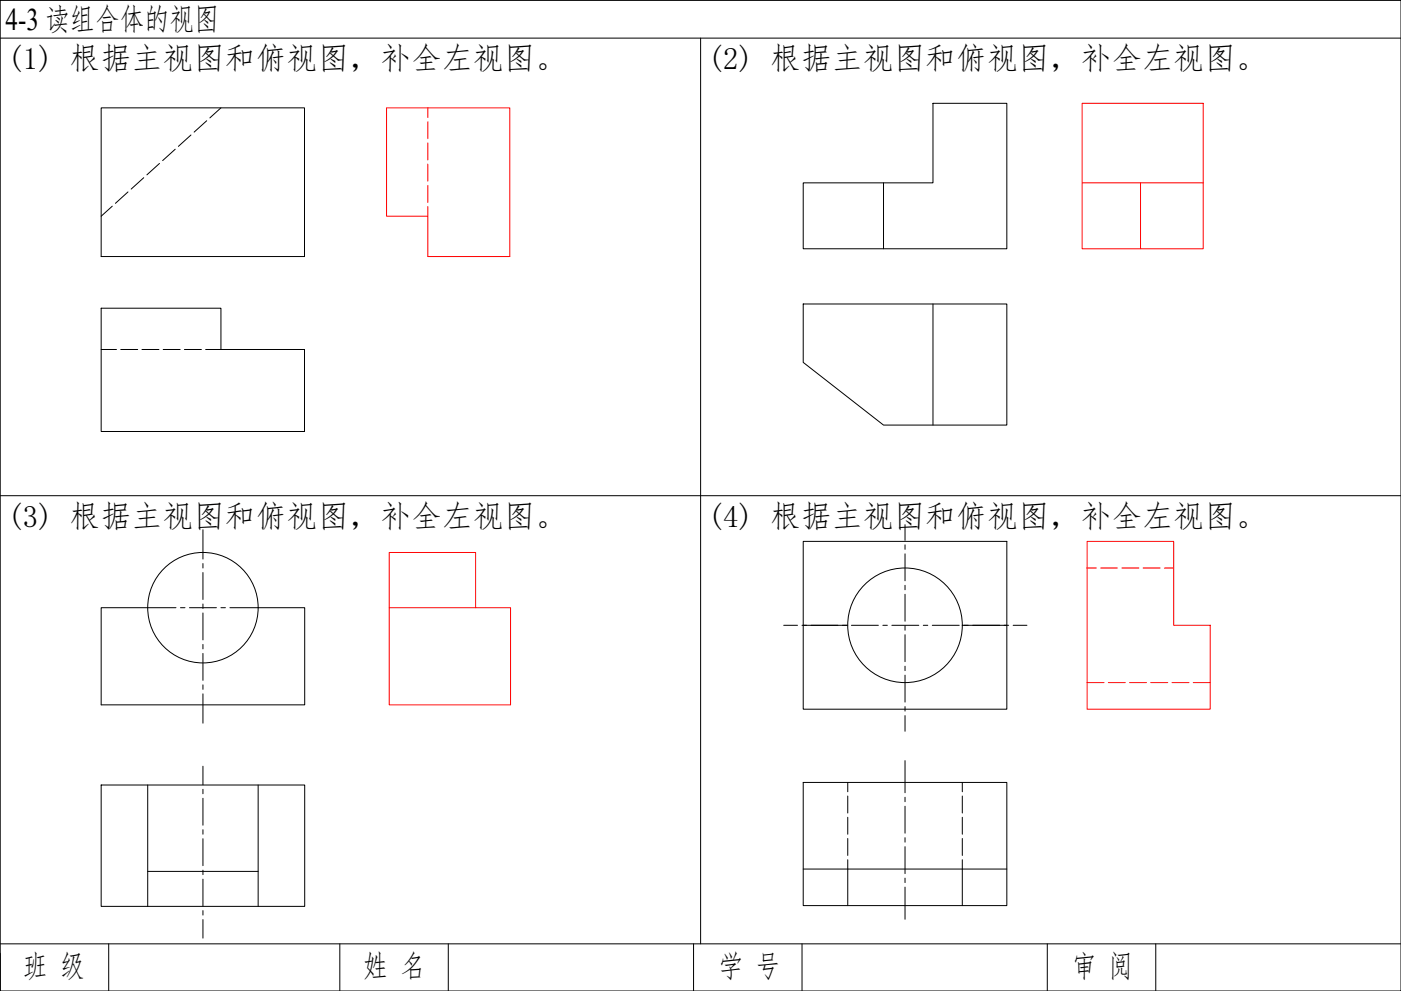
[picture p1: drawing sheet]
<svg xmlns="http://www.w3.org/2000/svg" width="594mm" height="420mm" viewBox="0 0 594 420" stroke-linecap="round" stroke-linejoin="round" font-family="sans-serif">
<!-- layer: 0 -->
<g fill="none" stroke="#000" stroke-width=".42">
<path d="M.1 .2h594v420h-594zM.1 16.2h594M297.1 16.2v384M.1 210.2h594M.1 404.2v16M.1 400.2h594M46.1 400.2v20M144.1 400.2v20M190.1 400.2v20M294.1 400.2v20M340.1 400.2v20M444.1 400.2v20"/>
<path d="M490.1 400.2v20"/>
</g>
<g fill="none" stroke="#000" stroke-width=".42">
<path d="M42.9 45.7h86.2v63.1h-86.2zM340.6 77.5h55v-33.7h31.3v61.7h-86.3zM374.6 77.5v28M42.9 130.7h50.8v17.5h35.4v34.7h-86.2zM340.6 128.9h86.3v51.3h-52.3l-34-26.6zM395.6 128.9v51.3M340.6 229.5h86.3v71.2h-86.3zM62.6 257.7h-19.7v41.1h86.3v-41.1h-19.7M340.6 265.1h18.9M408.1 265.1h18.8M42.9 332.8h86.3v51.5h-86.3zM62.6 332.8v51.5"/>
<path d="M109.5 332.8v51.5M340.6 331.7h86.3v52.3h-86.3zM62.6 369.5h46.9M340.6 368.5h86.3M359.5 368.5v15.5M408.1 368.5v15.5"/>
<circle cx="86" cy="257.6" r="23.4"/>
<circle cx="383.8" cy="265.1" r="24.3"/>
</g>
<g fill="none" stroke="#000" stroke-width=".42">
<path d="M81 57.2l-5.4 4.9M87.7 51.2l-5.4 4.8M93.7 45.7l-4.7 4.3M61 75.3l-5.4 4.9M67.6 69.3l-5.3 4.8M74.3 63.3l-5.3 4.8M47.6 87.4l-4.7 4.3M54.3 81.4l-5.4 4.8M42.9 148.2h6.5M51.2 148.2h7.2M60.2 148.2h7.2M69.2 148.2h7.2"/>
<path d="M78.2 148.2h7.2M87.2 148.2h6.5M359.5 331.7v4M359.5 337.5v7.2M408.1 331.7v4M408.1 337.5v7.2M359.5 346.5v7.2M359.5 355.5v7.2M408.1 346.5v7.2M408.1 355.5v7.2M359.5 364.5v4M408.1 364.5v4"/>
</g>
<g fill="none" stroke="#000" stroke-width=".42">
<path d="M86.1 224.6v12.4M86.1 238.9v1.9M383.8 222.5v6.6M383.8 231v1.9M383.8 234.8v11.4M62.6 257.7h12M76.5 257.7h1.9M80.3 257.7h11.5M86.1 242.7v11.5M86.1 256.1v1.9M86.1 259.9v11.4M93.7 257.7h1.9"/>
<path d="M97.5 257.7h12M383.8 248.1v2M383.8 252v11.4M86.1 273.2v1.9M86.1 277v11.5M332.3 265.1h5.9M340.1 265.1h1.9M343.9 265.1h11.4M357.2 265.1h1.9M361 265.1h11.5M374.4 265.1h1.9M378.2 265.1h11.4"/>
<path d="M383.8 265.3v1.9M383.8 269.1v11.4M391.5 265.1h1.9M395.3 265.1h11.5M408.7 265.1h1.9M412.5 265.1h11.4M425.8 265.1h1.9M429.6 265.1h5.9M86.1 290.4v1.9M86.1 294.2v12.4M383.8 282.4v1.9M383.8 286.2v11.5"/>
<path d="M383.8 299.6v1.9M383.8 303.4v6.6M86.1 324.9v7.8M86.1 334.6v1.9M86.1 338.4v11.5M383.8 322.5v13.6M383.8 338v1.9M86.1 351.8v1.9M86.1 355.6v11.4M383.8 341.8v11.5M383.8 355.2v1.9M383.8 359v11.4"/>
<path d="M86.1 368.9v1.9M86.1 372.7v11.5M383.8 372.3v1.9M383.8 376.1v13.6M86.1 386.1v1.9M86.1 389.9v7.8"/>
</g>
<path d="M163.9 45.7h52.3v63.1h-34.8v-17.1h-17.5zM458.9 43.8h51.3v61.7h-51.3zM458.9 77.5h51.3M483.6 77.5v28M461 229.5h36.7v35.6h15.5v35.6h-52.2zM165.1 257.7h51.4v41.1h-51.4zM165.1 257.7v-23.5h36.6v23.5" fill="none" stroke="#f00" stroke-width=".42"/>
<g fill="none" stroke="#f00" stroke-width=".42">
<path d="M181.4 45.7v4.1M181.4 51.6v7.2M181.4 60.6v7.2M181.4 69.6v7.2M181.4 78.6v7.2M181.4 87.6v4.1M461 240.8h3.9M466.7 240.8h7.2M475.7 240.8h7.2M484.7 240.8h7.2M493.7 240.8h4M461 289.4h7.2"/>
<path d="M470 289.4h7.2M479 289.4h7.2M488 289.4h7.2M497 289.4h7.2M506 289.4h7.2"/>
</g>
<text font-size="13.3" x="2.4" y="12.9">4-3 读组合体的视图</text>
<g font-size="13.2">
<text x="3.1" y="29.3">(1) 根据主视图和俯视图，补全左视图。</text>
<text x="300.1" y="29.3">(2) 根据主视图和俯视图，补全左视图。</text>
<text x="3.1" y="223.3">(3) 根据主视图和俯视图，补全左视图。</text>
<text x="300.1" y="223.3">(4) 根据主视图和俯视图，补全左视图。</text>
<text x="9.7" y="414.3">班 级</text>
<text x="154" y="414.3">姓 名</text>
<text x="304.6" y="414.3">学 号</text>
<text x="454.3" y="414.3">审 阅</text>
</g>
</svg>
